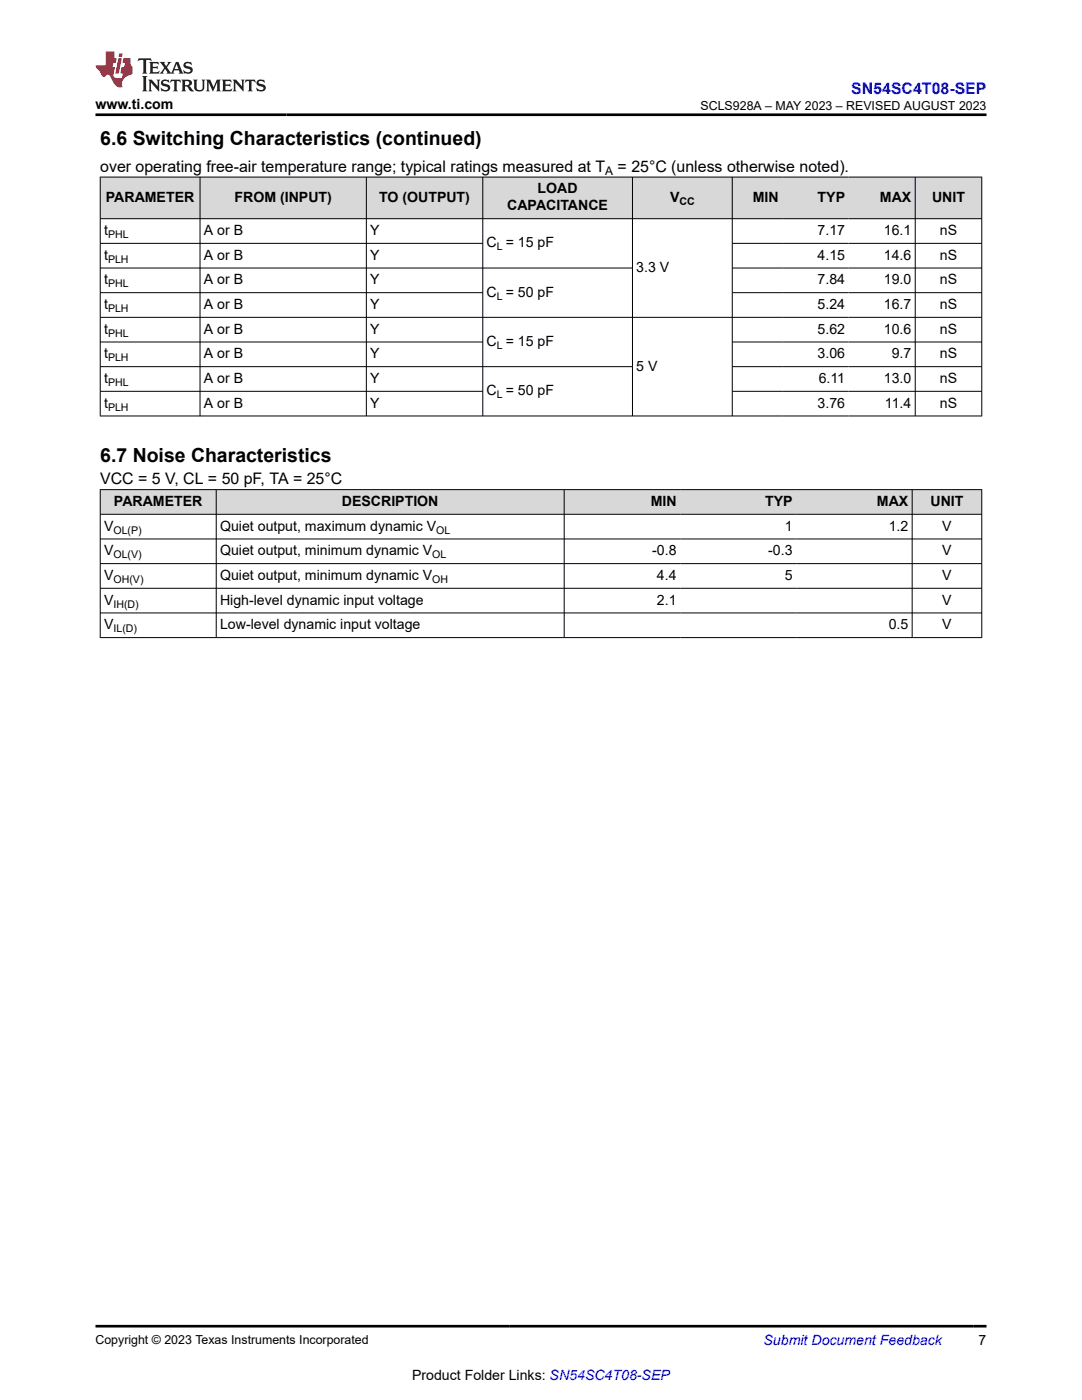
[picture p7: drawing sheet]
<svg xmlns="http://www.w3.org/2000/svg" width="216mm" height="279mm" viewBox="0 0 216 279" stroke-linecap="round" stroke-linejoin="round" font-family="sans-serif">
<g fill="#d8d8d8">
<path d="M20 35.3h175.9v8.3h-175.9z" fill-rule="evenodd"/>
<path d="M20.1 35.4h19.8v8.2h-19.8z" fill-rule="evenodd"/>
<path d="M40 35.4h33v8.2h-33z" fill-rule="evenodd"/>
<path d="M73.2 35.4h23.1v8.2h-23.1z" fill-rule="evenodd"/>
<path d="M96.4 35.4h29.7v8.2h-29.7z" fill-rule="evenodd"/>
<path d="M126.3 35.4h19.8v8.2h-19.8z" fill-rule="evenodd"/>
<path d="M146.2 35.4h9.9v8.2h-9.9z" fill-rule="evenodd"/>
<path d="M156.1 35.4h13.2v8.2h-13.2z" fill-rule="evenodd"/>
<path d="M169.3 35.4h13.3v8.2h-13.3z" fill-rule="evenodd"/>
<path d="M182.7 35.4h13.1v8.2h-13.1z" fill-rule="evenodd"/>
</g>
<g fill="none" stroke="#000" stroke-width=".2">
<path d="M19.9 35.3h176.1M20 35.3v47.8M39.9 35.3v47.8M73.1 35.3v47.8M96.3 35.3v47.8M126.2 35.3v47.8M146.1 35.3v47.8M182.6 35.3v47.8M195.9 35.3v47.8M19.9 43.6h176.1M19.9 48.6h76.5M19.9 58.4h76.5"/>
<path d="M126.3 53.5h-106.4M146.1 48.6h49.9M146.1 53.5h49.9M146.1 58.4h49.9M19.9 63.3h176.1M19.9 68.3h76.5M19.9 73.2h106.4M19.9 78.1h76.5M146.1 68.3h49.9M146.1 73.2h49.9M146.1 78.1h49.9M19.9 83h176.1"/>
</g>
<g fill="#d8d8d8">
<path d="M20 97.7h175.9v4.9h-175.9z" fill-rule="evenodd"/>
<path d="M20.1 97.8h23v4.8h-23z" fill-rule="evenodd"/>
<path d="M43.2 97.8h69.3v4.8h-69.3z" fill-rule="evenodd"/>
<path d="M112.6 97.8h23.1v4.8h-23.1z" fill-rule="evenodd"/>
<path d="M135.7 97.8h23.2v4.8h-23.2z" fill-rule="evenodd"/>
<path d="M158.9 97.8h23.1v4.8h-23.1z" fill-rule="evenodd"/>
<path d="M182.1 97.8h13.7v4.8h-13.7z" fill-rule="evenodd"/>
</g>
<path d="M19.9 97.7h176.1M20 97.7v29.6M43.1 97.7v29.6M112.6 97.7v29.6M182 97.7v29.6M195.9 97.7v29.6M19.9 102.6h176.1M19.9 107.6h176.1M19.9 112.5h176.1M19.9 117.4h176.1M19.9 122.3h176.1M19.9 127.2h176.1" fill="none" stroke="#000" stroke-width=".2"/>
<path d="M27.7 11.6l-.2 .6 .5-.2h.6v.1v2.2l-.2 .4h1l-.2-.4v-2.2v-.1h.5l.5 .2-.1-.6zM29.8 12.4l.2 .3v1.6l-.2 .4h1.9l.1-.6a1.08 1.08 0 0 1-1.3 .2v-.7h.6l.4 .2v-.7l-.4 .2h-.6v-.5l.2-.2a1 1 0 0 1 1 .3l-.1-.5zM31.8 12.4l1 1.1-1 1.2h.9l-.2-.2 .4-.8 .5 .8-.2 .2h1.6l-.2-.2 .1-.5h1l.1 .5-.1 .2h.9l-.2-.4-.8-1.9h-.5l-1 2.1-.8-1.1 .9-1h-.8l.2 .2-.5 .6-.3-.6 .1-.2zM35.2 12.8l.4 1h-.8zM36.8 12.5a.65 .65 0 0 0-.2 .7 .65 .65 0 0 0 .6 .5l.7 .1 .1 .3a.79 .79 0 0 1-.7 .4 .79 .79 0 0 1-.7-.5l.1 .7 .2-.1a.93 .93 0 0 0 1.1 0 .93 .93 0 0 0 .4-.9 1.46 1.46 0 0 0-1.2-.6l-.1-.3a1.09 1.09 0 0 1 1.2 .2l-.2-.6-.1 .1-.6-.2zM28.4 15.2l.2 .4v2.2l-.2 .4h1l-.2-.4v-2.2l.2-.4zM29.6 15.9l.2 .4v1.5l-.2 .4h.8l-.3-.4v-1.3l1.7 1.8v-2l.2-.4h-.8l.2 .2 .1 1.1-1.2-1.3zM32.3 16a.65 .65 0 0 0-.2 .8 .65 .65 0 0 0 .7 .4l.6 .2 .1 .2a.79 .79 0 0 1-.7 .4 .79 .79 0 0 1-.7-.5l.1 .7 .2-.1a.93 .93 0 0 0 1.1 .1 .93 .93 0 0 0 .4-1 1.46 1.46 0 0 0-1.2-.5l-.1-.4a1.09 1.09 0 0 1 1.2 .2l-.2-.6-.1 .1-.6-.1zM34.1 15.9l-.1 .6a.63 .63 0 0 1 .7-.3l.1 1.6-.3 .4h1l-.2-.4v-1.6a.66 .66 0 0 1 .8 .3l-.1-.6zM36.2 15.9l.2 .4v1.5l-.2 .4h.9l-.2-.2v-.7h.5l.1 .2a.79 .79 0 0 0 1.2 .6l-1-.9a.61 .61 0 0 0 .6-.6 .61 .61 0 0 0-.5-.7zM36.9 16.2h.2a.47 .47 0 0 1 .5 .1 .47 .47 0 0 1 .1 .5l-.2 .1-.6 .1zM38.5 15.9l.2 .2a2.27 2.27 0 0 0 .4 2 1.04 1.04 0 0 0 1.7-.7v-1.3l.2-.2h-.8l.2 .4v1.1a.6 .6 0 0 1-.6 .6 .6 .6 0 0 1-.6-.6v-1.1l.3-.4zM41.1 15.9l.2 .4v1.5l-.2 .4h.7l-.2-.4v-1.4l.9 1.9 .8-1.9v1.4l-.2 .4h1l-.3-.4v-1.5l.3-.4h-.8l-.7 1.5-.7-1.5zM44.3 15.9l.2 .4v1.5l-.2 .4h1.9l.1-.6a1.09 1.09 0 0 1-1.3 .2v-.7h.6l.4 .2v-.6l-.4 .2h-.6v-.6l.2-.1a1.01 1.01 0 0 1 1 .3l-.1-.6zM46.4 15.9l.3 .4v1.5l-.3 .4h.8l-.2-.4v-1.3l1.6 1.8v-2l.2-.4h-.7l.2 .2v1.1l-1.2-1.3zM49 15.9l-.1 .6a.63 .63 0 0 1 .8-.3v1.6l-.3 .4h1l-.2-.4v-1.6a.66 .66 0 0 1 .8 .3l-.1-.6zM51.4 16a.65 .65 0 0 0-.2 .8 .65 .65 0 0 0 .6 .4l.6 .2 .2 .2a.79 .79 0 0 1-.8 .4 .79 .79 0 0 1-.6-.5l.1 .7 .2-.1a.93 .93 0 0 0 1 .1 .93 .93 0 0 0 .5-1 1.46 1.46 0 0 0-1.3-.5l-.1-.4a1.09 1.09 0 0 1 1.3 .2l-.2-.6-.2 .1-.5-.1z" fill="#231f20"/>
<path d="M21.1 10.3v2.7h-2.1l.1 .4 .9 1a.95 .95 0 0 0 .9 .9 .59 .59 0 0 1 .6-.4 .59 .59 0 0 1 .5 .3l.4 .8a1.59 1.59 0 0 0 2.1 1.4 1.61 1.61 0 0 1 1-2.3l1-.3-.1-1.5a1.59 1.59 0 0 1-.4-1.7h-1.4l-.2 .9h.5l-.1 .9h-.5l-.2 .9v.3l.4 .1-.2 .9h-.6a.73 .73 0 0 1-1.1-.7l.3-1.5h-.5l.2-.9h.5l.2-.9h-.5v-1.3zM23.6 11.6l-.6 3.1h.7l.6-3.1zM23.8 10.7l-.1 .6h.7l.1-.6z" fill="#ed1c24"/>
<path d="M19 22.9h177.8M19 264.7h177.8" fill="none" stroke="#000" stroke-width=".53"/>
<g font-size="3.9">
<text x="20" y="28.8">6.6 Switching Characteristics (continued)</text>
<text x="20" y="92.3">6.7 Noise Characteristics</text>
</g>
<text font-size="3.2" fill="#00f" x="169.8" y="18.7">SN54SC4T08-SEP</text>
<g font-size="3.2">
<text x="20" y="34.3">over operating free-air temperature range; typical ratings measured at T</text>
<text x="123.2" y="34.3">= 25°C (unless otherwise noted).</text>
<text x="20" y="96.7">VCC = 5 V, CL = 50 pF, TA = 25°C</text>
</g>
<g font-size="2.8">
<text x="19" y="21.8">www.ti.com</text>
<text x="21.1" y="40.3">PARAMETER</text>
<text x="46.8" y="40.3">FROM (INPUT)</text>
<text x="75.7" y="40.3">TO (OUTPUT)</text>
<text x="101.2" y="42">CAPACITANCE</text>
<text x="107.3" y="38.6">LOAD</text>
<text x="133.7" y="40.3">V</text>
<text x="150.2" y="40.3">MIN</text>
<text x="163.2" y="40.3">TYP</text>
<text x="175.6" y="40.3">MAX</text>
<text x="186" y="40.3">UNIT</text>
<text x="20.8" y="46.9">t</text>
<text x="40.7" y="46.9">A or B</text>
<text x="73.9" y="46.9">Y</text>
<text x="163.2" y="46.9">7.17</text>
<text x="176.4" y="46.9">16.1</text>
<text x="187.5" y="46.9">nS</text>
<text x="20.8" y="51.8">t</text>
<text x="40.7" y="51.8">A or B</text>
<text x="73.9" y="51.8">Y</text>
<text x="97.1" y="49.4">C = 15 pF</text>
<text x="163.2" y="51.8">4.15</text>
<text x="176.4" y="51.8">14.6</text>
<text x="187.5" y="51.8">nS</text>
<text x="20.8" y="56.8">t</text>
<text x="40.7" y="56.8">A or B</text>
<text x="73.9" y="56.8">Y</text>
<text x="97.1" y="59.2">C = 50 pF</text>
<text x="127" y="54.3">3.3 V</text>
<text x="163.2" y="56.8">7.84</text>
<text x="176.4" y="56.8">19.0</text>
<text x="187.5" y="56.8">nS</text>
<text x="20.8" y="61.7">t</text>
<text x="40.7" y="61.7">A or B</text>
<text x="73.9" y="61.7">Y</text>
<text x="163.2" y="61.7">5.24</text>
<text x="176.4" y="61.7">16.7</text>
<text x="187.5" y="61.7">nS</text>
<text x="20.8" y="66.6">t</text>
<text x="20.8" y="71.5">t</text>
<text x="40.7" y="66.6">A or B</text>
<text x="40.7" y="71.5">A or B</text>
<text x="73.9" y="66.6">Y</text>
<text x="73.9" y="71.5">Y</text>
<text x="97.1" y="69.1">C = 15 pF</text>
<text x="163.2" y="66.6">5.62</text>
<text x="163.2" y="71.5">3.06</text>
<text x="176.4" y="66.6">10.6</text>
<text x="177.9" y="71.5">9.7</text>
<text x="187.5" y="66.6">nS</text>
<text x="187.5" y="71.5">nS</text>
<text x="20.8" y="76.4">t</text>
<text x="40.7" y="76.4">A or B</text>
<text x="73.9" y="76.4">Y</text>
<text x="127" y="74">5 V</text>
<text x="163.4" y="76.4">6.11</text>
<text x="176.4" y="76.4">13.0</text>
<text x="187.5" y="76.4">nS</text>
<text x="20.8" y="81.4">t</text>
<text x="40.7" y="81.4">A or B</text>
<text x="73.9" y="81.4">Y</text>
<text x="97.1" y="78.9">C = 50 pF</text>
<text x="163.2" y="81.4">3.76</text>
<text x="176.6" y="81.4">11.4</text>
<text x="187.5" y="81.4">nS</text>
<text x="22.7" y="101">PARAMETER</text>
<text x="68.2" y="101">DESCRIPTION</text>
<text x="129.8" y="101">MIN</text>
<text x="152.7" y="101">TYP</text>
<text x="175" y="101">MAX</text>
<text x="185.7" y="101">UNIT</text>
<text x="20.8" y="105.9">V</text>
<text x="43.9" y="105.9">Quiet output, maximum dynamic V</text>
<text x="156.6" y="105.9">1</text>
<text x="177.3" y="105.9">1.2</text>
<text x="188" y="105.9">V</text>
<text x="20.8" y="110.8">V</text>
<text x="43.9" y="110.8">Quiet output, minimum dynamic V</text>
<text x="130.2" y="110.8">-0.8</text>
<text x="153.3" y="110.8">-0.3</text>
<text x="188" y="110.8">V</text>
<text x="20.8" y="115.8">V</text>
<text x="43.9" y="115.8">Quiet output, minimum dynamic V</text>
<text x="131.1" y="115.8">4.4</text>
<text x="156.6" y="115.8">5</text>
<text x="188" y="115.8">V</text>
<text x="20.8" y="120.7">V</text>
<text x="20.8" y="125.6">V</text>
<text x="43.9" y="120.7">High-level dynamic input voltage</text>
<text x="43.9" y="125.6">Low-level dynamic input voltage</text>
<text x="131.1" y="120.7">2.1</text>
<text x="177.3" y="125.6">0.5</text>
<text x="188" y="120.7">V</text>
<text x="188" y="125.6">V</text>
<text x="195.3" y="268.5">7</text>
<text x="82.2" y="275.3">Product Folder Links: SN54SC4T08-SEP</text>
</g>
<text font-size="2.8" fill="#00f" x="152.4" y="268.5">Submit Document Feedback</text>
<g font-size="2.5">
<text x="139.8" y="21.9">SCLS928A – MAY 2023 – REVISED AUGUST 2023</text>
<text x="19" y="268.2">Copyright © 2023 Texas Instruments Incorporated</text>
</g>
<text font-size="2.4" x="120.8" y="34.9">A</text>
<g font-size="2.1">
<text x="135.6" y="40.9">CC</text>
<text x="21.6" y="47.5">PHL</text>
<text x="21.6" y="52.4">PLH</text>
<text x="99.1" y="49.9">L</text>
<text x="21.6" y="57.3">PHL</text>
<text x="99.1" y="59.8">L</text>
<text x="21.6" y="62.2">PLH</text>
<text x="21.6" y="67.2">PHL</text>
<text x="99.1" y="69.6">L</text>
<text x="21.6" y="72.1">PLH</text>
<text x="21.6" y="77">PHL</text>
<text x="21.6" y="81.9">PLH</text>
<text x="99.1" y="79.5">L</text>
<text x="22.6" y="106.5">OL(P)</text>
<text x="87" y="106.5">OL</text>
<text x="22.6" y="111.4">OL(V)</text>
<text x="86.3" y="111.4">OL</text>
<text x="22.6" y="116.3">OH(V)</text>
<text x="86.3" y="116.3">OH</text>
<text x="22.6" y="121.2">IH(D)</text>
<text x="22.6" y="126.2">IL(D)</text>
</g>
</svg>
